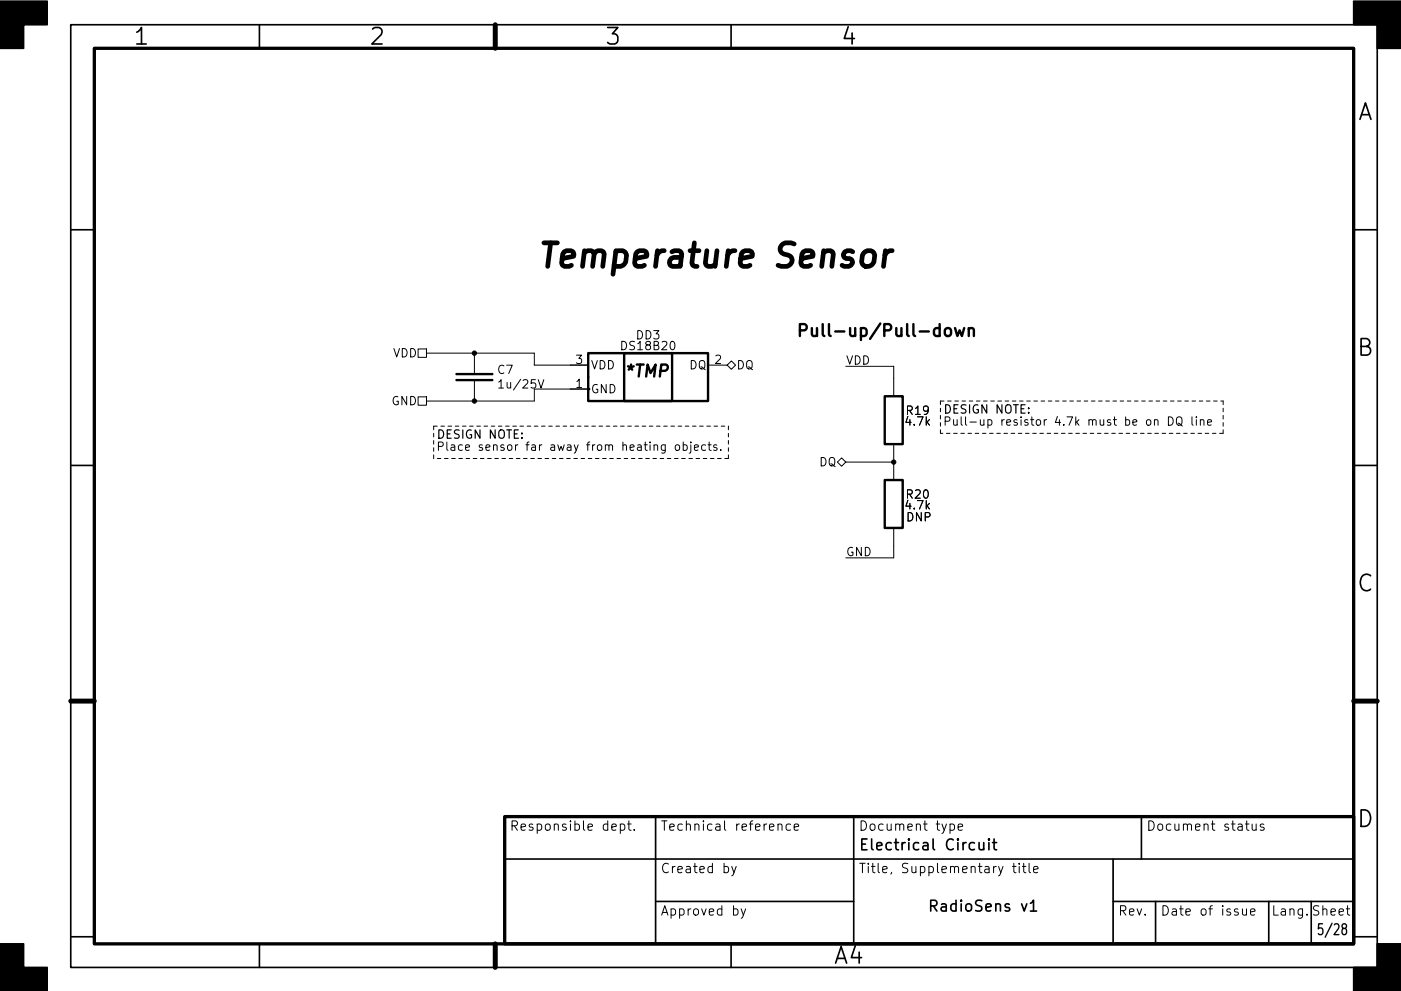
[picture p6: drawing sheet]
<svg xmlns="http://www.w3.org/2000/svg" width="297mm" height="210mm" viewBox="0 0 297 210" stroke-linecap="round" stroke-linejoin="round" font-family="sans-serif">
<g fill="none" stroke="#000" stroke-width=".35">
<path d="M15 5.2h277v200.1h-277zM55 5.2v5M105 5.2v5M155 5.2v5M15 48.7h5M287 48.7h5M15 98.7h5M287 98.7h5M15 148.7h5M287 148.7h5M139 173.3v27M181 173.3v27"/>
<path d="M206.6 178.9l-.7-.1-.4 .4v.7l.2 .3 .2 .1 .7-.1M207.6 178.8l.1 1.4a.62 .62 0 0 0 .9-.1M208.6 178.8v1.5M209.7 178l-.1 .1 .1 .1 .1-.1-.1-.1v.2M209.7 178.8v1.5M210.4 178.8h.9M210.8 178v2l.1 .2 .4 .1M242 173.3v9M15 198.7h5M107 182.3h180M139 191.3h42M218.5 191.7l.6-.7v2.3"/>
<path d="M218.5 193.3h1.3M236 191.3h51M236 182.3v18M245 191.3v9M269 191.3v9M278 191.3v9M287 198.7h5M55 200.3v5M105 200.3v5M155 200.3v5"/>
</g>
<path d="M20 10.2h267v190.1h-267zM107 173.3h180v27h-180z" fill="none" stroke="#000" stroke-width=".7"/>
<path d="M105 5.2v5M15 148.7h5M287 148.7h5M105 200.3v5" fill="none" stroke="#000" stroke-width="1.1"/>
<path d="M0 .2h10v5h-5v5h-5zM287 .2h10v10h-5v-5h-5zM0 200.3h5v5h5v5h-10zM292 200.3h5v10h-10v-5h5z" fill="#000" stroke="#000" stroke-width=".35"/>
<g fill="none" stroke="#000" stroke-width=".21">
<path d="M88.6 74h1.8v1.8h-1.8zM90.4 74.9h22.9v2.6h11.4M100.6 74.9v4.5M150.4 77.5h3.8M155.1 76.6l.9 .9-.9 .9-.9-.9zM179.3 77.7h10.2v6.4M88.6 84.2h1.8v1.8h-1.8zM100.6 80.6v4.5M105.7 81.1l.5-.5v1.7M105.7 82.3h1M114.1 80.6l.6 1.7 .6-1.7M124.7 80h.1"/>
<path d="M124.7 82.5h-11.4v2.6h-22.9M143.2 94.5l.3-.1 .5 .1 .1 .7-.2 .3-.4 .1-.3-.2zM144.9 94.5l.5-.1 .3 .3v.5l-.2 .3h-.6M144.9 93.8v1.8M146.5 94.4v1.5l-.4 .2M146.5 93.8v.1M147.2 95l.9-.2-.1-.3-.5-.1-.3 .2 .1 .9h.7M149.6 94.5l-.5-.1-.3 .3v.5l.1 .3h.7M150.1 94.4h.7M150.4 93.8v1.5l.4 .3M152 94.5l-.5-.1-.2 .2 .1 .3 .6 .1v.5h-.7M152.8 95.4v.2"/>
<path d="M177.5 98l.9-.9 .9 .9-.9 .9zM179.3 98h10.2M189.5 94.2v7.6M244.8 89.2l.2-.2 .4 .1 .1 1.1M244.8 89v1.2M247.7 88.4a.9 .9 0 0 1 1.1 .9 .9 .9 0 0 1-1.1 .9zM249.5 88.7a.6 .6 0 0 1 .7-.3 .6 .6 0 0 1 .4 .6v.6a.59 .59 0 0 1-.6 .6 .59 .59 0 0 1-.6-.6zM249.8 89.8l.3 .1 .6 .5M252.7 88.4v1.6l.3 .2M253.7 88.4v.2M253.7 89v1.2M254.5 89.2l.3-.2 .4 .1 .1 1.1"/>
<path d="M254.5 89v1.2M256 89.6l.9-.1-.1-.4-.5-.1-.3 .3 .1 .8h.7M189.5 112v6.4h-10.2M131.5 174.9l.6-.1 .4 .4v.6l-.2 .3h-.8M131.5 174.8v2M133 174.8h.8M133.3 174.2v1.7l.1 .2 .4 .1M134.5 176v.2M164.9 175a.5 .5 0 0 1 .9 .1v1.1M167.6 174.9l-.6-.1-.3 .4v.6l.2 .3h.7M168.4 175.5l.9-.2-.1-.4-.5-.1-.3 .3 .1 1h.7M201.4 174.9l.6-.1 .4 .4v.6l-.2 .3h-.8"/>
<path d="M203.1 175.5l1-.2-.1-.4-.6-.1-.3 .3 .1 1h.8M264 174.8h.8M264.3 174.2v1.7l.1 .2 .4 .1M265.5 174.8l.1 1.3a.54 .54 0 0 0 .7-.1M266.3 174.8v1.4M267.9 174.9l-.4-.1-.3 .3 .1 .3 .6 .2v.5h-.7M155.1 183.8l.5 1.4M156.1 183.8l-.7 1.8-.3 .2M157.1 192.8l.5 1.4M158.1 192.8l-.7 1.8-.3 .2M214.7 183.8h.7M214.9 183.2v1.7l.1 .2 .4 .1"/>
<path d="M216.1 183.2v.2M216.1 183.8v1.4M216.8 183.8h.7M217 183.2v1.7l.1 .2 .4 .1M218.2 183.2v1.7l.3 .3M219.1 184.5l1-.2-.1-.4-.6-.1-.3 .3 .1 1h.8M263.4 192.8l.1 1.3a.54 .54 0 0 0 .8-.1M264.3 192.8v1.4M265.1 193.5l1-.2-.1-.4-.6-.1-.3 .3 .1 1h.8"/>
</g>
<path d="M96.8 79.4h7.6M124.7 74.9h25.4v10.2h-25.4zM132.3 74.9h10.2v10.2h-10.2zM200.4 69.8a.69 .69 0 0 1 .7-.2 .69 .69 0 0 1 .5 .5v.7a.69 .69 0 0 1-.6 .5 .69 .69 0 0 1-.7-.5zM202.5 69.6l.5 1.7 .5-1.2 .4 1.2 .5-1.7M205.4 69.8a.63 .63 0 0 1 1.1 .2v1.3M205.4 69.6v1.7M96.8 80.6h7.6M187.6 84.1h3.8v10.1h-3.8zM187.6 101.8h3.8v10.2h-3.8z" fill="none" stroke="#000" stroke-width=".51"/>
<circle cx="124.7" cy="82.5" r=".25" fill="#000"/>
<path d="M183.1 53.7a1.29 1.29 0 0 1 1.4-.6 1.29 1.29 0 0 1 1 1l-.2 1.5a1.37 1.37 0 0 1-1.3 .9 1.37 1.37 0 0 1-1.3-.9l.1-1.5zM187.7 53.2l-.4 3.3M189.2 53.2a1.48 1.48 0 0 0-1.6 .9" fill="none" stroke="#000" stroke-width="1"/>
<path d="M91.9 90.4h62.5M91.9 90.4v6.9M154.4 90.4v6.9M154.4 97.3h-62.5M199.4 85.1h59.9M199.4 85.1v6.8M259.3 85.1v6.8M259.3 91.9h-59.9" fill="none" stroke="#000" stroke-width=".21" stroke-dasharray=".8 .8"/>
<g fill="#000" stroke="#000" stroke-width=".21">
<circle cx="100.6" cy="74.9" r=".46"/>
<circle cx="100.6" cy="85.1" r=".46"/>
<circle cx="189.5" cy="98" r=".46"/>
</g>
<text font-size="7" x="113.5" y="56.8">Temperature Sensor</text>
<g font-size="4.9">
<text x="28.6" y="9.5">1</text>
<text x="78.6" y="9.5">2</text>
<text x="128.6" y="9.5">3</text>
<text x="178.6" y="9.5">4</text>
<text x="287.7" y="25.5">A</text>
<text x="287.7" y="75.5">B</text>
<text x="287.7" y="125.5">C</text>
<text x="287.7" y="175.5">D</text>
<text x="176.9" y="204.5">A4</text>
</g>
<g font-size="3.5">
<text x="168.7" y="71.4">Pull-up/Pull-down</text>
<text x="133" y="80">*TMP</text>
</g>
<g font-size="3.2">
<text x="182" y="180.4">Electrical Circuit</text>
<text x="198" y="193.4">RadioSens v1</text>
<text x="280.2" y="198.4">5/28</text>
</g>
<g font-size="2.8">
<text x="108" y="176.3">Responsible dept.</text>
<text x="140" y="176.3">Technical reference</text>
<text x="182" y="176.3">Document type</text>
<text x="243" y="176.3">Document status</text>
<text x="140" y="185.3">Created by</text>
<text x="182" y="185.3">Title, Supplementary title</text>
<text x="140" y="194.3">Approved by</text>
<text x="237" y="194.3">Rev.</text>
<text x="246" y="194.3">Date of issue</text>
<text x="269.5" y="194.3">Lang. Sheet</text>
</g>
<g font-size="2.5">
<text x="83.3" y="75.8">VDD</text>
<text x="122.1" y="77.2">3</text>
<text x="132" y="74.3">DS18B20</text>
<text x="134.9" y="72">DD3</text>
<text x="151.6" y="77.2">2</text>
<text x="179.3" y="77.4">VDD</text>
<text x="105.5" y="79.3">C7</text>
<text x="106.4" y="82.4">1u/25V</text>
<text x="122.1" y="82.3">1</text>
<text x="125.2" y="83.4">GND</text>
<text x="125.2" y="78.4">VDD</text>
<text x="146.1" y="78.4">DQ</text>
<text x="156.1" y="78.4">DQ</text>
<text x="83" y="86">GND</text>
<text x="192.3" y="88">R19</text>
<text x="199.9" y="87.7">DESIGN NOTE:</text>
<text x="92.5" y="93.1">DESIGN NOTE:</text>
<text x="92.5" y="95.6">Place sensor far away from heating objects.</text>
<text x="192.2" y="90.3">4.7k</text>
<text x="199.9" y="90.3">Pull-up resistor 4.7k must be on DQ line</text>
<text x="173.7" y="98.9">DQ</text>
<text x="192.3" y="105.8">R20</text>
<text x="192.2" y="108.1">4.7k</text>
<text x="192.2" y="110.6">DNP</text>
<text x="179.3" y="118">GND</text>
</g>
</svg>
